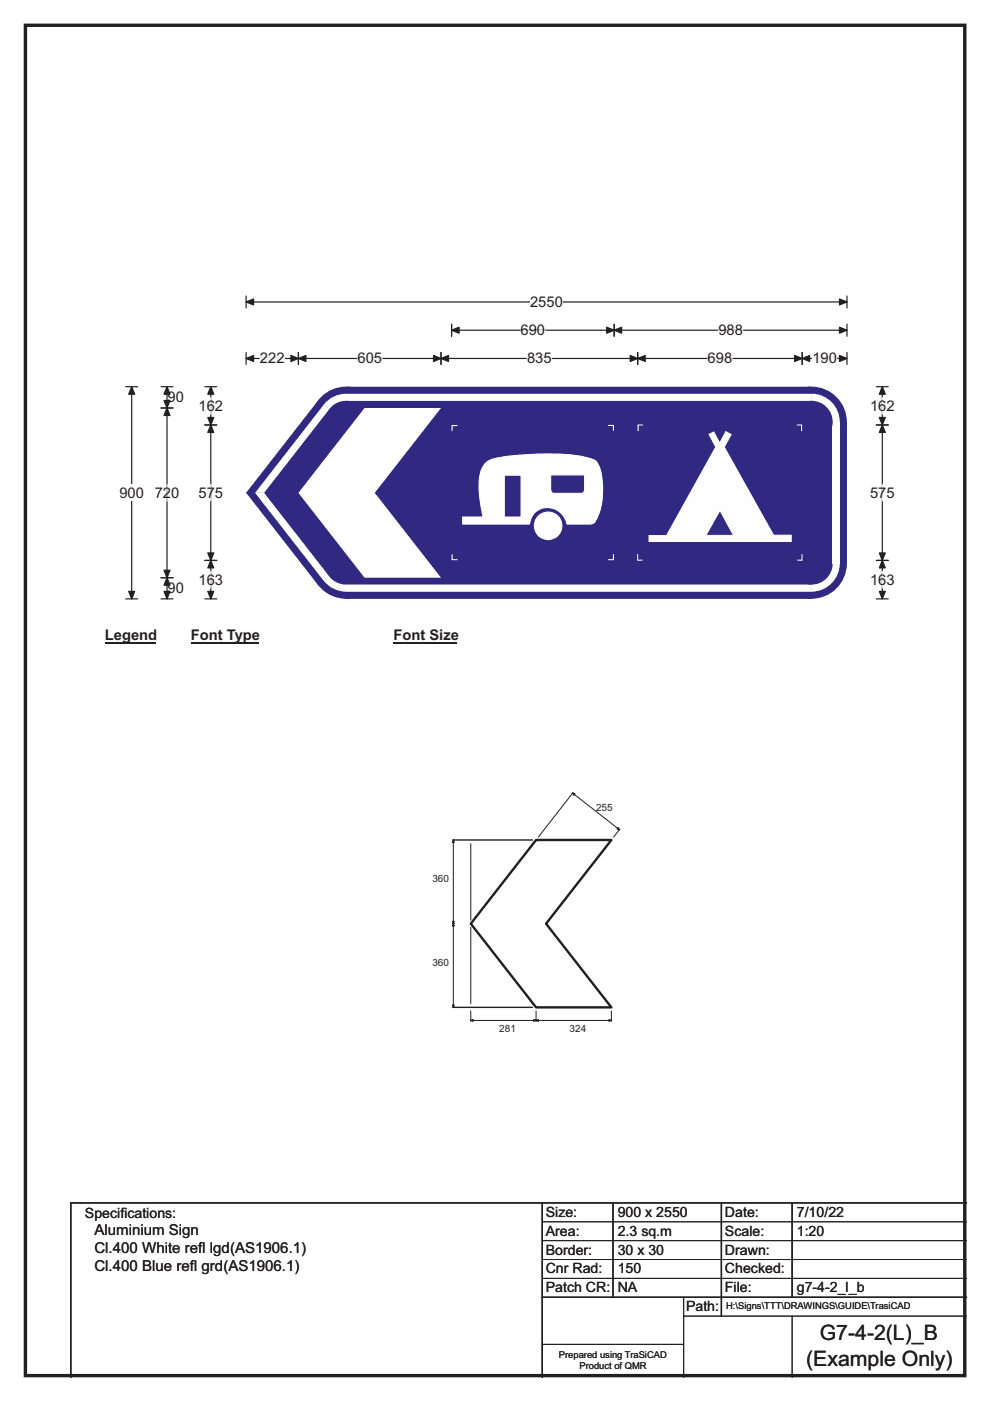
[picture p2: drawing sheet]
<svg xmlns="http://www.w3.org/2000/svg" width="210mm" height="297mm" viewBox="0 0 210 297" stroke-linecap="round" stroke-linejoin="round" font-family="sans-serif">
<path d="M5.4 5.4h199.2v286.3h-199.2z" fill="none" stroke="#231f20" stroke-width=".72"/>
<path d="M52.2 64h127.4M52.2 62.8v2.5M179.6 62.8v2.5" fill="none" stroke="#231f20" stroke-width=".25"/>
<g fill="#231f20" stroke="#231f20" stroke-width=".25">
<path d="M52.2 64l1.6-.6v1.3z" fill-rule="evenodd"/>
<path d="M178.1 63.4l1.5 .6-1.5 .7z" fill-rule="evenodd"/>
</g>
<path d="M112.4 62.3h7v3.5h-7z" fill="#fff"/>
<g fill="none" stroke="#231f20" stroke-width=".25">
<path d="M52.2 76h127.4M52.2 74.7v2.6M63.3 74.7v2.6M93.5 74.7v2.6M95.8 68.7v2.6M95.8 70h83.8M130.3 68.7v2.6M135.3 74.7v2.6M170.1 74.7v2.6M179.6 74.7v2.6M179.6 68.7v2.6M26.7 82h2.5"/>
<path d="M27.9 82v45M26.7 127h2.5"/>
</g>
<g fill="#231f20" stroke="#231f20" stroke-width=".25">
<path d="M95.8 70l1.6-.6v1.2z" fill-rule="evenodd"/>
<path d="M128.7 69.4l1.6 .6-1.6 .6z" fill-rule="evenodd"/>
<path d="M130.3 70l1.6-.6v1.2z" fill-rule="evenodd"/>
<path d="M178.1 69.4l1.5 .6-1.5 .6z" fill-rule="evenodd"/>
<path d="M63.3 76l1.6-.6v1.2z" fill-rule="evenodd"/>
<path d="M92 75.4l1.5 .6-1.5 .6z" fill-rule="evenodd"/>
<path d="M52.2 76l1.6-.6v1.2z" fill-rule="evenodd"/>
<path d="M61.7 75.4l1.6 .6-1.6 .6z" fill-rule="evenodd"/>
<path d="M93.5 76l1.6-.6v1.2z" fill-rule="evenodd"/>
<path d="M133.7 75.4l1.6 .6-1.6 .6z" fill-rule="evenodd"/>
<path d="M135.3 76l1.5-.6v1.2z" fill-rule="evenodd"/>
<path d="M168.6 75.4l1.5 .6-1.5 .6z" fill-rule="evenodd"/>
<path d="M170.1 76l1.6-.6v1.2z" fill-rule="evenodd"/>
<path d="M178.1 75.4l1.5 .6-1.5 .6z" fill-rule="evenodd"/>
<path d="M27.9 82l.7 1.6h-1.3z" fill-rule="evenodd"/>
<path d="M27.3 125.4h1.3l-.7 1.6z" fill-rule="evenodd"/>
</g>
<path d="M55.1 76h5.3M75.8 76h5.2M110.4 70h5.2M111.8 76h5.2M150.1 76h5.2M152.4 70h5.2M172.3 76h5.2" fill="none" stroke="#fff" stroke-width=".25"/>
<path d="M25.3 102.7h5.2v3.5h-5.2z" fill="#fff"/>
<g fill="none" stroke="#231f20" stroke-width=".25">
<path d="M34.2 86.5h2.5M34.2 82h2.5M35.4 82v45M43.4 82h2.6M43.4 90.1h2.6M44.7 82v45M185.9 82h2.5M185.9 90.1h2.5M187.1 82v45M43.4 118.8h2.6M185.9 118.8h2.5M34.2 122.5h2.5"/>
<path d="M34.2 127h2.5M43.4 127h2.6M185.9 127h2.5"/>
</g>
<g fill="#231f20" stroke="#231f20" stroke-width=".25">
<path d="M35.4 86.5l.7 1.6h-1.3z" fill-rule="evenodd"/>
<path d="M34.8 120.9h1.3l-.7 1.6z" fill-rule="evenodd"/>
<path d="M35.4 82l.7 1.6h-1.3z" fill-rule="evenodd"/>
<path d="M34.8 84.9h1.3l-.7 1.6z" fill-rule="evenodd"/>
<path d="M35.4 122.5l.7 1.6h-1.3z" fill-rule="evenodd"/>
<path d="M34.8 125.4h1.3l-.7 1.6z" fill-rule="evenodd"/>
<path d="M44.7 90.1l.6 1.6h-1.2z" fill-rule="evenodd"/>
<path d="M44.1 117.2h1.2l-.6 1.6z" fill-rule="evenodd"/>
<path d="M44.7 82l.6 1.6h-1.2z" fill-rule="evenodd"/>
<path d="M44.1 88.5h1.2l-.6 1.6z" fill-rule="evenodd"/>
<path d="M44.7 118.8l.6 1.6h-1.2z" fill-rule="evenodd"/>
<path d="M44.1 125.4h1.2l-.6 1.6z" fill-rule="evenodd"/>
<path d="M187.1 90.1l.7 1.6h-1.3z" fill-rule="evenodd"/>
<path d="M186.5 117.2h1.3l-.7 1.6z" fill-rule="evenodd"/>
<path d="M187.1 82l.7 1.6h-1.3z" fill-rule="evenodd"/>
<path d="M186.5 88.5h1.3l-.7 1.6z" fill-rule="evenodd"/>
<path d="M187.1 118.8l.7 1.6h-1.3z" fill-rule="evenodd"/>
<path d="M186.5 125.4h1.3l-.7 1.6z" fill-rule="evenodd"/>
</g>
<path d="M44.7 84.3v3.5M187.1 84.3v3.5M35.4 102.7v3.5M44.7 102.7v3.5M187.1 102.7v3.5M44.7 121.2v3.4M187.1 121.2v3.4" fill="none" stroke="#fff" stroke-width=".25"/>
<path d="M22.2 133h10.8v3.5h-10.8z" fill="#fff"/>
<path d="M22.2 136.3h10.8" fill="none" stroke="#231f20" stroke-width=".32"/>
<path d="M40.5 133h14.4v3.5h-14.4z" fill="#fff"/>
<path d="M40.5 136.3h14.4" fill="none" stroke="#231f20" stroke-width=".32"/>
<path d="M83.4 133h13.5v3.5h-13.5z" fill="#fff"/>
<path d="M83.4 136.3h13.5" fill="none" stroke="#231f20" stroke-width=".32"/>
<g fill="#fff">
<path d="M22.2 137.2h.9v3.4h-.9z"/>
<path d="M40.5 137.2h35.4v3.4h-35.4z"/>
<path d="M83.4 137.2h5.2v3.4h-5.2z"/>
</g>
<g fill="#312882">
<path d="M67.5 84.9l5.9-2.9h98.8l7.4 7.5v30l-7.4 7.5h-98.8l-5.9-2.9-15.2-19.5v-.3z" fill-rule="evenodd"/>
<path d="M52.3 104.3h.3l.1 .3h-.4z" fill-rule="evenodd"/>
<circle cx="73.4" cy="89.5" r="7.5"/>
<circle cx="73.4" cy="119.5" r="7.5"/>
<circle cx="172.1" cy="119.5" r="7.5"/>
<circle cx="172.1" cy="89.5" r="7.5"/>
</g>
<g fill="#fff">
<path d="M73.4 83.5v1.5h98.8v-1.5zM73.4 85h98.8z" fill-rule="evenodd"/>
<path d="M69.1 85.3l1.1-.9 1.2-.6 2-.3v6l-4.7-3.7z" fill-rule="evenodd"/>
</g>
<circle cx="73.4" cy="89.5" r="4.5" fill="#312882"/>
<g fill="#fff">
<path d="M68.7 85.8l1.2 .9-13.9 17.8h-1.9z" fill-rule="evenodd"/>
<path d="M54.1 104.5h1.9l13.9 17.8-1.2 .9z" fill-rule="evenodd"/>
<path d="M68.7 123.1l4.7-3.6v5.9a6 6 0 0 1-4.7-2.3z" fill-rule="evenodd"/>
</g>
<circle cx="73.4" cy="119.5" r="4.5" fill="#312882"/>
<g fill="#fff">
<path d="M73.4 124v1.5h98.8v-1.5zM73.4 124h98.8z" fill-rule="evenodd"/>
<path d="M172.1 119.5l6-.1a6 6 0 0 1-6 6z" fill-rule="evenodd"/>
</g>
<circle cx="172.1" cy="119.5" r="4.5" fill="#312882"/>
<path d="M176.6 89.4h1.5v30.1h-1.5z" fill="#fff"/>
<path d="M172.1 83.5a6 6 0 0 1 6 6h-6z" fill-rule="evenodd" fill="#fff"/>
<circle cx="172.1" cy="89.5" r="4.5" fill="#312882"/>
<g fill="#fff">
<path d="M77.3 86.5h16.2l-14 18 14 18h-16.2l-14-18z" fill-rule="evenodd"/>
<path d="M113.3 111.5a2.95 2.95 0 0 0 5.9 0 2.95 2.95 0 0 0-5.9 0zM103.1 98.1a8.4 8.4 0 0 0-1.4 6.7l.8 4.8h-4.4v1.5h14.2a3.9 3.9 0 0 1 3.2-3.5 3.9 3.9 0 0 1 4.3 2.2l.5 1.3h4.8a1.61 1.61 0 0 0 1.6-1.3 15.2 15.2 0 0 0 .1-11.5l-.6-.7a20.1 20.1 0 0 0-8.2-1.3 50.5 50.5 0 0 0-13.9 1.2zM107 100.7h3.5v8.9h-3.5zM116.8 100.7v3.2l.1 .4 .4 .3h6l.4-.2 .3-.3v-3.4z" fill-rule="evenodd"/>
</g>
<g fill="none" stroke="#fff" stroke-width=".23">
<path d="M96.9 90.2h-1v1.1M103.1 98.1a7.7 7.7 0 0 1 4.3-1.3 60.3 60.3 0 0 1 16.4 .1l2.5 .8a6.3 6.3 0 0 1 1.4 4.3 13.1 13.1 0 0 1-1.6 8.7l-.2 .2-.9 .2h-4.7a4 4 0 0 0-3.3-3.4 4 4 0 0 0-4.3 2l-.4 1.4h-14.2v-1.5h4.4l-.3-1.2a19.9 19.9 0 0 1-.2-8.4l.3-.7zM129.1 90.2h1v1.1M95.9 117.6v1.1h1M107 100.7h3.5v8.9h-3.5zM116.8 100.7h7.2v3.4l-.3 .3-.4 .2h-6l-.4-.3-.1-.4zM130.1 117.6v1.1h-1"/>
<circle cx="116.3" cy="111.5" r="2.92"/>
</g>
<path d="M150.4 92.1l1-.5 1.3 2.4 1.2-2.5 1.2 .6-1.5 2.7 10.5 18.7h3.7v1.3h-30.1v-1.2h3.7l10.4-18.8z" fill-rule="evenodd" fill="#fefefe" stroke="#fefefe" stroke-width=".21"/>
<path d="M152.7 108.2l2.9 5.3h-5.9z" fill-rule="evenodd" fill="#2c2d81" stroke="#fefefe" stroke-width=".21"/>
<path d="M136.4 90.1h-1.1v1.3M169 90.1h1v1.3M135.3 117.5v1.3h1M170.1 117.5v1.3h-1" fill="none" stroke="#fefefe" stroke-width=".21"/>
<path d="M96.2 178.1h16.7M96.2 213.6h16.7M115 255v37M130 255v20M153 255v24M168 255v20M205 255h-190v37M115 275h90" fill="none" stroke="#231f20" stroke-width=".3"/>
<g fill="none" stroke="#231f20" stroke-width=".21">
<path d="M95.9 178.1h.5M96.2 178.1v35.5M99.9 178.9v16.2M114.2 177.5l7.3-9.3 9.9 7.7-1.3 1.6M121.6 168l-.3 .3M131.5 175.7l-.2 .4M95.9 195.8h.5M99.9 196.6v16.2M95.9 213.6h.5M99.9 214.3v2.3M113.7 214.3v2.3M129.7 214.3v2.3"/>
<path d="M129.7 216.4h-29.8M115 259h90M115 263h90M115 267h90M115 271h90M145 279h60M145 275v17M168 279v13M115 285h30"/>
</g>
<g fill="#231f20" stroke="#231f20" stroke-width=".21">
<path d="M96.2 178.1l.2 .5h-.5z" fill-rule="evenodd"/>
<path d="M95.9 195.3h.5l-.2 .5z" fill-rule="evenodd"/>
<path d="M96.2 195.8l.2 .5h-.5z" fill-rule="evenodd"/>
<path d="M95.9 213.1h.5l-.2 .5z" fill-rule="evenodd"/>
<path d="M129.2 216.2l.5 .2-.5 .2z" fill-rule="evenodd"/>
<path d="M113.7 216.4l.5-.2v.4z" fill-rule="evenodd"/>
<path d="M113.2 216.2l.5 .2-.5 .2z" fill-rule="evenodd"/>
<path d="M99.9 216.4l.5-.2v.4z" fill-rule="evenodd"/>
<path d="M121.5 168.2l.5 .1-.3 .3z" fill-rule="evenodd"/>
<path d="M131.1 175.4l.3 .5-.5-.1z" fill-rule="evenodd"/>
</g>
<path d="M113.7 178.1h16l-13.9 17.7 13.9 17.8h-16l-13.8-17.8z" fill="none" stroke="#231f20" stroke-width=".51"/>
<g font-size="4.5" fill="#231f20">
<text x="173.9" y="284.2">G7-4-2(L)_B</text>
<text x="171" y="289.6">(Example Only)</text>
</g>
<g font-size="3.2" fill="#231f20">
<text x="20" y="261.9">Aluminium Sign</text>
<text x="20" y="265.8">Cl.400 White ref</text>
<text x="20" y="269.6">Cl.400 Blue ref</text>
<text x="40.3" y="269.6">l grd(AS1906.1)</text>
<text x="42" y="265.8">l lgd(AS1906.1)</text>
</g>
<g font-size="3.1" fill="#231f20">
<text x="112.4" y="65.1">2550</text>
<text x="110.4" y="71.1">690</text>
<text x="152.4" y="71.1">988</text>
<text x="55.1" y="77.1">222</text>
<text x="75.8" y="77.1">605</text>
<text x="111.8" y="77.1">835</text>
<text x="150.1" y="77.1">698</text>
<text x="172.3" y="77.1">190</text>
<text x="35.5" y="85.3">90</text>
<text x="42.1" y="87.1">162</text>
<text x="184.5" y="87.1">162</text>
<text x="25.3" y="105.5">900</text>
<text x="32.8" y="105.5">720</text>
<text x="42.1" y="105.5">575</text>
<text x="184.5" y="105.5">575</text>
<text x="35.5" y="125.8">90</text>
<text x="42.1" y="123.9">163</text>
<text x="184.5" y="123.9">163</text>
<text x="22.2" y="135.8">Legend</text>
<text x="40.5" y="135.8">Font Type</text>
<text x="83.4" y="135.8">Font Size</text>
</g>
<g font-size="3" fill="#231f20">
<text x="115.8" y="258">Size:</text>
<text x="131" y="258">900 x 2550</text>
<text x="153.8" y="258">Date:</text>
<text x="169" y="258">7/10/22</text>
<text x="18" y="258.2">Specif</text>
<text x="25.5" y="258.2">ications:</text>
<text x="115.8" y="262">Area:</text>
<text x="131" y="262">2.3 sq.m</text>
<text x="153.8" y="262">Scale:</text>
<text x="169" y="262">1:20</text>
<text x="115.8" y="266">Border:</text>
<text x="115.8" y="270">Cnr Rad:</text>
<text x="131" y="266">30 x 30</text>
<text x="131" y="270">150</text>
<text x="153.8" y="266">Drawn:</text>
<text x="153.8" y="270">Checked:</text>
<text x="115.8" y="274">Patch CR:</text>
<text x="131" y="274">NA</text>
<text x="153.8" y="274">File:</text>
<text x="169" y="274">g7-4-2_l_b</text>
<text x="145.5" y="278">Path:</text>
</g>
<g font-size="2.1" fill="#231f20">
<text x="126.4" y="171.9">255</text>
<text x="91.7" y="187">360</text>
<text x="91.7" y="204.7">360</text>
<text x="105.9" y="218.8">281</text>
<text x="120.8" y="218.8">324</text>
</g>
<g font-size="2" fill="#231f20">
<text x="154" y="277.6">H:\Signs\TTT\DRAWINGS\GUIDE\TrasiCAD</text>
<text x="118.5" y="287.8">Prepared using TraSiCAD</text>
<text x="122.9" y="290.2">Product of QMR</text>
</g>
</svg>
